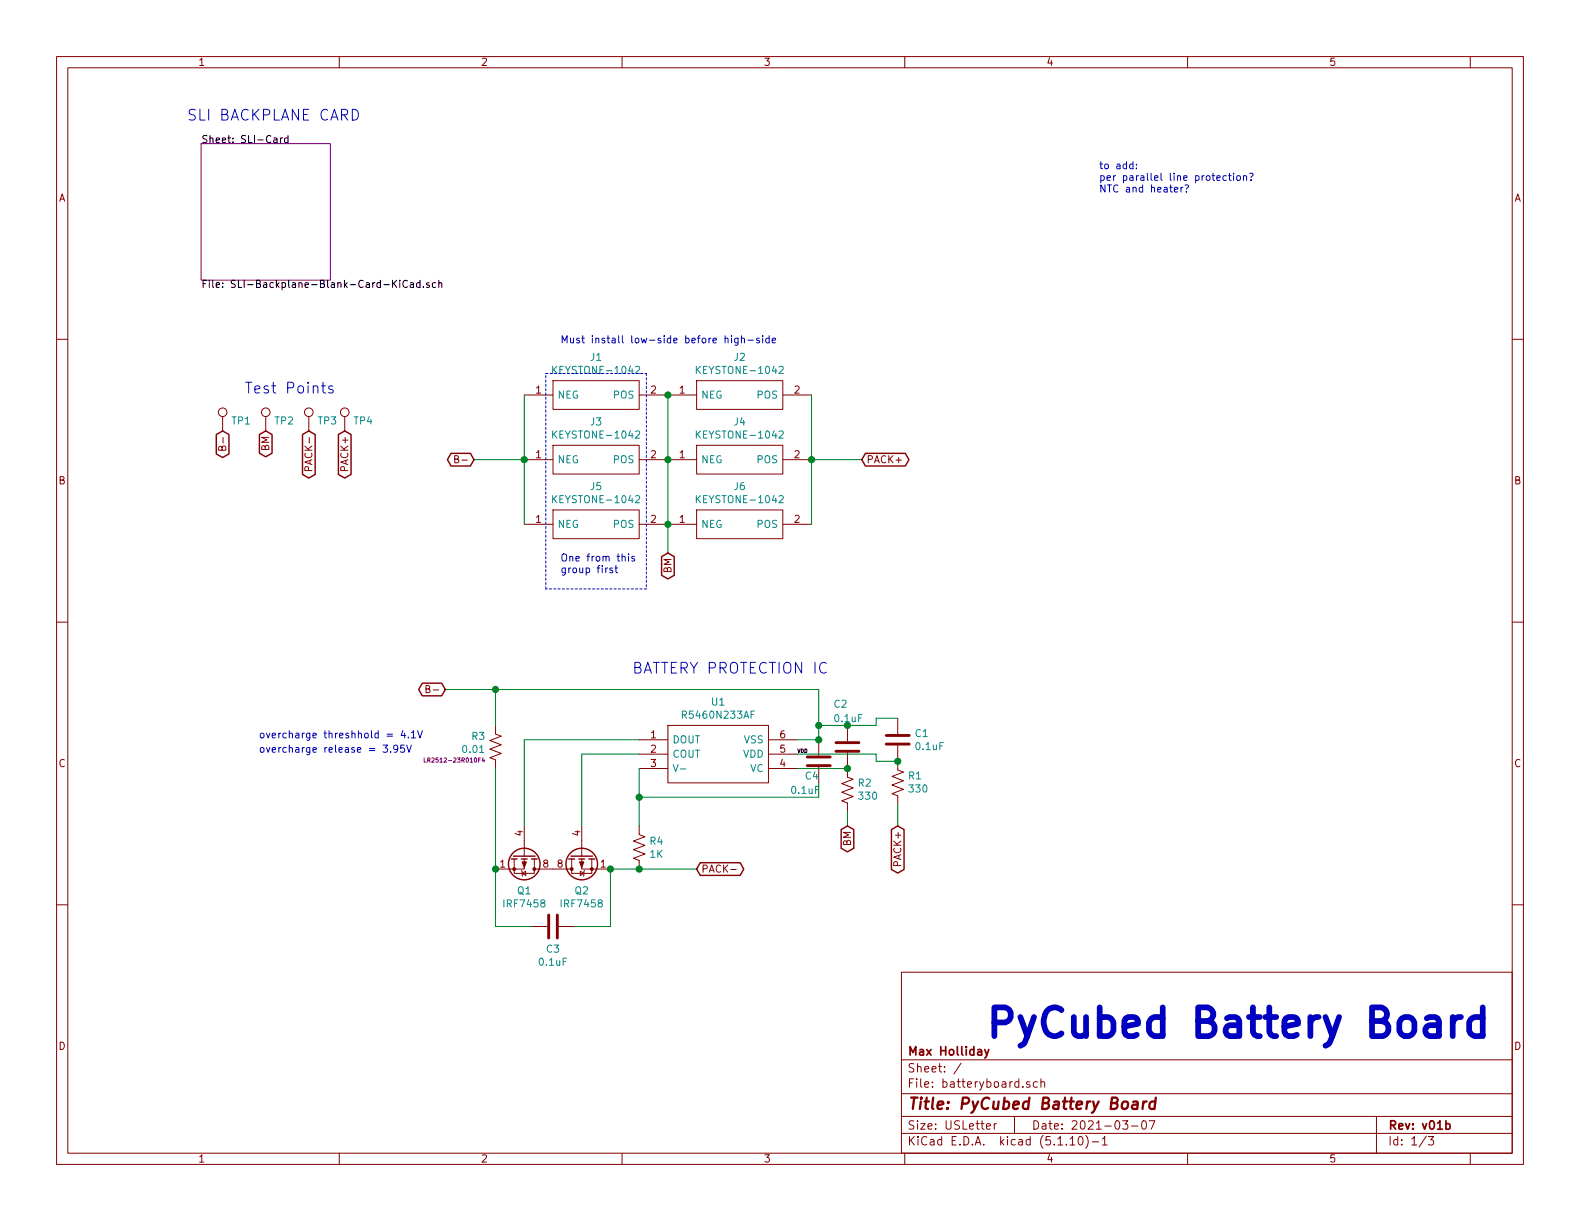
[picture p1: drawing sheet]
EESchema Schematic File Version 5
EELAYER 36 0
EELAYER END
$Descr USLetter 11000 8500
encoding utf-8
Sheet 1 3
Title "PyCubed Battery Board"
Date "2021-03-07"
Rev "v01b"
Comp "Max Holliday"
Comment1 ""
Comment2 ""
Comment3 ""
Comment4 ""
Comment5 ""
Comment6 ""
Comment7 ""
Comment8 ""
Comment9 ""
$EndDescr
Connection ~ 3450 4800
Connection ~ 3450 6050
Connection ~ 3650 3200
Connection ~ 4250 6050
Connection ~ 4450 5550
Connection ~ 4450 6050
Connection ~ 4650 2750
Connection ~ 4650 3200
Connection ~ 4650 3650
Connection ~ 5650 3200
Connection ~ 5700 5050
Connection ~ 5700 5150
Connection ~ 5900 5050
Connection ~ 5900 5350
Connection ~ 6250 5300
Wire Wire Line
	3450 4800 3100 4800
Wire Wire Line
	3450 4800 3450 5050
Wire Wire Line
	3450 6050 3450 5350
Wire Wire Line
	3450 6450 3450 6050
Wire Wire Line
	3650 3200 3300 3200
Wire Wire Line
	3650 3200 3650 2750
Wire Wire Line
	3650 3650 3650 3200
Wire Wire Line
	3650 5150 4450 5150
Wire Wire Line
	3650 5750 3650 5150
Wire Wire Line
	3700 6450 3450 6450
Wire Wire Line
	4000 6450 4250 6450
Wire Wire Line
	4050 5250 4050 5750
Wire Wire Line
	4050 5250 4450 5250
Wire Wire Line
	4250 6050 4450 6050
Wire Wire Line
	4250 6450 4250 6050
Wire Wire Line
	4450 5550 4450 5350
Wire Wire Line
	4450 5750 4450 5550
Wire Wire Line
	4650 2750 4650 3200
Wire Wire Line
	4650 3200 4650 3650
Wire Wire Line
	4650 3650 4650 3850
Wire Wire Line
	4850 6050 4450 6050
Wire Wire Line
	5550 5150 5700 5150
Wire Wire Line
	5550 5250 6100 5250
Wire Wire Line
	5550 5350 5900 5350
Wire Wire Line
	5650 3200 5650 2750
Wire Wire Line
	5650 3200 6000 3200
Wire Wire Line
	5650 3650 5650 3200
Wire Wire Line
	5700 4800 3450 4800
Wire Wire Line
	5700 5050 5700 4800
Wire Wire Line
	5700 5050 5700 5150
Wire Wire Line
	5700 5050 5900 5050
Wire Wire Line
	5700 5450 5700 5550
Wire Wire Line
	5700 5550 4450 5550
Wire Wire Line
	5900 5050 6100 5050
Wire Wire Line
	5900 5750 5900 5650
Wire Wire Line
	6100 5000 6250 5000
Wire Wire Line
	6100 5050 6100 5000
Wire Wire Line
	6100 5250 6100 5300
Wire Wire Line
	6100 5300 6250 5300
Wire Wire Line
	6250 5750 6250 5600
Wire Notes Line
	3800 2600 4500 2600
Wire Notes Line
	3800 4100 3800 2600
Wire Notes Line
	4500 2600 4500 4100
Wire Notes Line
	4500 4100 3800 4100
Text Notes 1300 850  0    75   ~ 0
SLI BACKPLANE CARD
Text Notes 1700 2750 0    75   ~ 0
Test Points
Text Notes 1800 5150 0    50   ~ 0
overcharge threshhold = 4.1V
Text Notes 1800 5250 0    50   ~ 0
overcharge release = 3.95V
Text Notes 3900 2400 0    50   ~ 0
Must install low-side before high-side
Text Notes 3900 4000 0    50   ~ 0
One from this \ngroup first
Text Notes 4400 4700 0    75   ~ 0
BATTERY PROTECTION IC
Text Notes 6850 7250 0    200  ~ 40
PyCubed Battery Board
Text Notes 7650 1350 0    50   ~ 0
to add:\nper parallel line protection?\nNTC and heater?
Text Label 5550 5250 0    25   ~ 0
VDD
Text GLabel 1550 3000 3    50   BiDi ~ 0
B-
Text GLabel 1850 3000 3    50   BiDi ~ 0
BM
Text GLabel 2150 3000 3    50   BiDi ~ 0
PACK-
Text GLabel 2400 3000 3    50   BiDi ~ 0
PACK+
Text GLabel 3100 4800 0    50   BiDi ~ 0
B-
Text GLabel 3300 3200 0    50   BiDi ~ 0
B-
Text GLabel 4650 3850 3    50   BiDi ~ 0
BM
Text GLabel 4850 6050 2    50   BiDi ~ 0
PACK-
Text GLabel 5900 5750 3    50   BiDi ~ 0
BM
Text GLabel 6000 3200 2    50   BiDi ~ 0
PACK+
Text GLabel 6250 5750 3    50   BiDi ~ 0
PACK+
$Comp
L Connector:TestPoint TP1
U 1 1
P 1550 3000
F 0 "TP1" H 1608 3072 50  0000 L CNN
F 1 "TestPoint" H 1608 3027 50  0001 L CNN
F 2 "TestPoint:TestPoint_Loop_D1.80mm_Drill1.0mm_Beaded" H 1750 3000 50  0001 C CNN
F 3 "~" H 1750 3000 50  0001 C CNN
F 4 "DNP" H 1550 3000 50  0001 C CNN "DNP"
	1    1550 3000
	1    0    0    -1  
$EndComp
$Comp
L Connector:TestPoint TP2
U 1 1
P 1850 3000
F 0 "TP2" H 1908 3072 50  0000 L CNN
F 1 "TestPoint" H 1908 3027 50  0001 L CNN
F 2 "TestPoint:TestPoint_Loop_D1.80mm_Drill1.0mm_Beaded" H 2050 3000 50  0001 C CNN
F 3 "~" H 2050 3000 50  0001 C CNN
F 4 "DNP" H 1850 3000 50  0001 C CNN "DNP"
	1    1850 3000
	1    0    0    -1  
$EndComp
$Comp
L Connector:TestPoint TP3
U 1 1
P 2150 3000
F 0 "TP3" H 2208 3072 50  0000 L CNN
F 1 "TestPoint" H 2208 3027 50  0001 L CNN
F 2 "TestPoint:TestPoint_Loop_D1.80mm_Drill1.0mm_Beaded" H 2350 3000 50  0001 C CNN
F 3 "~" H 2350 3000 50  0001 C CNN
F 4 "DNP" H 2150 3000 50  0001 C CNN "DNP"
	1    2150 3000
	1    0    0    -1  
$EndComp
$Comp
L Connector:TestPoint TP4
U 1 1
P 2400 3000
F 0 "TP4" H 2458 3072 50  0000 L CNN
F 1 "TestPoint" H 2458 3027 50  0001 L CNN
F 2 "TestPoint:TestPoint_Loop_D1.80mm_Drill1.0mm_Beaded" H 2600 3000 50  0001 C CNN
F 3 "~" H 2600 3000 50  0001 C CNN
F 4 "DNP" H 2400 3000 50  0001 C CNN "DNP"
	1    2400 3000
	1    0    0    -1  
$EndComp
$Comp
L Device:R_US R3
U 1 1
P 3450 5200
F 0 "R3" H 3382 5276 50  0000 R CNN
F 1 "0.01" H 3382 5185 50  0000 R CNN
F 2 "Resistor_SMD:R_2512_6332Metric" V 3490 5190 50  0001 C CNN
F 3 "~" H 3450 5200 50  0001 C CNN
F 4 "LR2512-23R010F4" H 3382 5109 30  0000 R CNN "PN"
	1    3450 5200
	1    0    0    -1  
$EndComp
$Comp
L Device:R_US R4
U 1 1
P 4450 5900
F 0 "R4" H 4518 5946 50  0000 L CNN
F 1 "1K" H 4518 5855 50  0000 L CNN
F 2 "Resistor_SMD:R_0603_1608Metric" V 4490 5890 50  0001 C CNN
F 3 "~" H 4450 5900 50  0001 C CNN
F 4 "LR2512-23R010F4" H 4450 5900 50  0001 C CNN "Manufacturer_Part_Number"
	1    4450 5900
	1    0    0    -1  
$EndComp
$Comp
L Device:R_US R2
U 1 1
P 5900 5500
F 0 "R2" H 5832 5454 50  0000 R CNN
F 1 "330" H 5832 5545 50  0000 R CNN
F 2 "Resistor_SMD:R_0603_1608Metric" V 5940 5490 50  0001 C CNN
F 3 "~" H 5900 5500 50  0001 C CNN
	1    5900 5500
	-1   0    0    1   
$EndComp
$Comp
L Device:R_US R1
U 1 1
P 6250 5450
F 0 "R1" H 6182 5404 50  0000 R CNN
F 1 "330" H 6182 5495 50  0000 R CNN
F 2 "Resistor_SMD:R_0603_1608Metric" V 6290 5440 50  0001 C CNN
F 3 "~" H 6250 5450 50  0001 C CNN
	1    6250 5450
	-1   0    0    1   
$EndComp
$Comp
L Device:C C3
U 1 1
P 3850 6450
F 0 "C3" V 3690 6450 50  0000 C CNN
F 1 "0.1uF" V 3599 6450 50  0000 C CNN
F 2 "Capacitor_SMD:C_0603_1608Metric" H 3888 6300 50  0001 C CNN
F 3 "~" H 3850 6450 50  0001 C CNN
	1    3850 6450
	0    -1   -1   0   
$EndComp
$Comp
L Device:C C4
U 1 1
P 5700 5300
F 0 "C4" H 5600 5200 50  0000 L CNN
F 1 "0.1uF" H 5500 5100 50  0000 L CNN
F 2 "Capacitor_SMD:C_0603_1608Metric" H 5738 5150 50  0001 C CNN
F 3 "~" H 5700 5300 50  0001 C CNN
	1    5700 5300
	1    0    0    -1  
$EndComp
$Comp
L Device:C C2
U 1 1
P 5900 5200
F 0 "C2" H 5800 5500 50  0000 L CNN
F 1 "0.1uF" H 5800 5400 50  0000 L CNN
F 2 "Capacitor_SMD:C_0603_1608Metric" H 5938 5050 50  0001 C CNN
F 3 "~" H 5900 5200 50  0001 C CNN
	1    5900 5200
	1    0    0    -1  
$EndComp
$Comp
L Device:C C1
U 1 1
P 6250 5150
F 0 "C1" H 6365 5196 50  0000 L CNN
F 1 "0.1uF" H 6365 5105 50  0000 L CNN
F 2 "Capacitor_SMD:C_0603_1608Metric" H 6288 5000 50  0001 C CNN
F 3 "~" H 6250 5150 50  0001 C CNN
	1    6250 5150
	1    0    0    -1  
$EndComp
$Comp
L Transistor_FET:IRF7404 Q1
U 1 1
P 3650 5950
F 0 "Q1" V 3899 5950 50  0000 C CNN
F 1 "IRF7458" V 3990 5950 50  0000 C CNN
F 2 "Package_SO:SOIC-8_3.9x4.9mm_P1.27mm" H 3850 5875 50  0001 L CIN
F 3 "http://www.infineon.com/dgdl/irf7404.pdf?fileId=5546d462533600a4015355fa2b5b1b9e" V 3650 5950 50  0001 L CNN
F 4 "IRF7458" H 3650 5950 50  0001 C CNN "Manufacturer_Part_Number"
	1    3650 5950
	0    1    1    0   
$EndComp
$Comp
L Transistor_FET:IRF7404 Q2
U 1 1
P 4050 5950
F 0 "Q2" V 4299 5950 50  0000 C CNN
F 1 "IRF7458" V 4390 5950 50  0000 C CNN
F 2 "Package_SO:SOIC-8_3.9x4.9mm_P1.27mm" H 4250 5875 50  0001 L CIN
F 3 "http://www.infineon.com/dgdl/irf7404.pdf?fileId=5546d462533600a4015355fa2b5b1b9e" V 4050 5950 50  0001 L CNN
F 4 "IRF7458" H 4050 5950 50  0001 C CNN "Manufacturer_Part_Number"
	1    4050 5950
	0    -1   1    0   
$EndComp
$Comp
L batteryboard-rescue:1042-symbols J1
U 1 1
P 3650 2750
F 0 "J1" H 4150 3015 50  0000 C CNN
F 1 "KEYSTONE-1042" H 4150 2924 50  0000 C CNN
F 2 "batteryboard-v01b_SLI_card:KEYSTONE-1042_ALT_J1" H 4500 2850 50  0001 L CNN
F 3 "http://www.mouser.com/ds/2/215/042-744829.pdf" H 4500 2750 50  0001 L CNN
F 4 "Cylindrical Battery Contacts, Clips, Holders & Springs 18650 S/M PC BATTERY HOLDER" H 4500 2650 50  0001 L CNN "Description"
F 5 "" H 4500 2550 50  0001 L CNN "Height"
F 6 "Keystone Electronics" H 4500 2450 50  0001 L CNN "Manufacturer_Name"
F 7 "1042" H 4500 2350 50  0001 L CNN "Manufacturer_Part_Number"
F 8 "534-1042" H 4500 2250 50  0001 L CNN "Mouser Part Number"
F 9 "https://www.mouser.com/Search/Refine.aspx?Keyword=534-1042" H 4500 2150 50  0001 L CNN "Mouser Price/Stock"
F 10 "" H 4500 2050 50  0001 L CNN "RS Part Number"
F 11 "" H 4500 1950 50  0001 L CNN "RS Price/Stock"
	1    3650 2750
	1    0    0    -1  
$EndComp
$Comp
L batteryboard-rescue:1042-symbols J3
U 1 1
P 3650 3200
F 0 "J3" H 4150 3465 50  0000 C CNN
F 1 "KEYSTONE-1042" H 4150 3374 50  0000 C CNN
F 2 "batteryboard-v01b_SLI_card:KEYSTONE-1042" H 4500 3300 50  0001 L CNN
F 3 "http://www.mouser.com/ds/2/215/042-744829.pdf" H 4500 3200 50  0001 L CNN
F 4 "Cylindrical Battery Contacts, Clips, Holders & Springs 18650 S/M PC BATTERY HOLDER" H 4500 3100 50  0001 L CNN "Description"
F 5 "" H 4500 3000 50  0001 L CNN "Height"
F 6 "Keystone Electronics" H 4500 2900 50  0001 L CNN "Manufacturer_Name"
F 7 "1042" H 4500 2800 50  0001 L CNN "Manufacturer_Part_Number"
F 8 "534-1042" H 4500 2700 50  0001 L CNN "Mouser Part Number"
F 9 "https://www.mouser.com/Search/Refine.aspx?Keyword=534-1042" H 4500 2600 50  0001 L CNN "Mouser Price/Stock"
F 10 "" H 4500 2500 50  0001 L CNN "RS Part Number"
F 11 "" H 4500 2400 50  0001 L CNN "RS Price/Stock"
	1    3650 3200
	1    0    0    -1  
$EndComp
$Comp
L batteryboard-rescue:1042-symbols J5
U 1 1
P 3650 3650
F 0 "J5" H 4150 3915 50  0000 C CNN
F 1 "KEYSTONE-1042" H 4150 3824 50  0000 C CNN
F 2 "batteryboard-v01b_SLI_card:KEYSTONE-1042_ALT_J5" H 4500 3750 50  0001 L CNN
F 3 "http://www.mouser.com/ds/2/215/042-744829.pdf" H 4500 3650 50  0001 L CNN
F 4 "Cylindrical Battery Contacts, Clips, Holders & Springs 18650 S/M PC BATTERY HOLDER" H 4500 3550 50  0001 L CNN "Description"
F 5 "" H 4500 3450 50  0001 L CNN "Height"
F 6 "Keystone Electronics" H 4500 3350 50  0001 L CNN "Manufacturer_Name"
F 7 "1042" H 4500 3250 50  0001 L CNN "Manufacturer_Part_Number"
F 8 "534-1042" H 4500 3150 50  0001 L CNN "Mouser Part Number"
F 9 "https://www.mouser.com/Search/Refine.aspx?Keyword=534-1042" H 4500 3050 50  0001 L CNN "Mouser Price/Stock"
F 10 "" H 4500 2950 50  0001 L CNN "RS Part Number"
F 11 "" H 4500 2850 50  0001 L CNN "RS Price/Stock"
	1    3650 3650
	1    0    0    -1  
$EndComp
$Comp
L batteryboard-rescue:1042-symbols J2
U 1 1
P 4650 2750
F 0 "J2" H 5150 3015 50  0000 C CNN
F 1 "KEYSTONE-1042" H 5150 2924 50  0000 C CNN
F 2 "batteryboard-v01b_SLI_card:KEYSTONE-1042" H 5500 2850 50  0001 L CNN
F 3 "http://www.mouser.com/ds/2/215/042-744829.pdf" H 5500 2750 50  0001 L CNN
F 4 "Cylindrical Battery Contacts, Clips, Holders & Springs 18650 S/M PC BATTERY HOLDER" H 5500 2650 50  0001 L CNN "Description"
F 5 "" H 5500 2550 50  0001 L CNN "Height"
F 6 "Keystone Electronics" H 5500 2450 50  0001 L CNN "Manufacturer_Name"
F 7 "1042" H 5500 2350 50  0001 L CNN "Manufacturer_Part_Number"
F 8 "534-1042" H 5500 2250 50  0001 L CNN "Mouser Part Number"
F 9 "https://www.mouser.com/Search/Refine.aspx?Keyword=534-1042" H 5500 2150 50  0001 L CNN "Mouser Price/Stock"
F 10 "" H 5500 2050 50  0001 L CNN "RS Part Number"
F 11 "" H 5500 1950 50  0001 L CNN "RS Price/Stock"
	1    4650 2750
	1    0    0    -1  
$EndComp
$Comp
L batteryboard-rescue:1042-symbols J4
U 1 1
P 4650 3200
F 0 "J4" H 5150 3465 50  0000 C CNN
F 1 "KEYSTONE-1042" H 5150 3374 50  0000 C CNN
F 2 "batteryboard-v01b_SLI_card:KEYSTONE-1042_alt_J4" H 5500 3300 50  0001 L CNN
F 3 "http://www.mouser.com/ds/2/215/042-744829.pdf" H 5500 3200 50  0001 L CNN
F 4 "Cylindrical Battery Contacts, Clips, Holders & Springs 18650 S/M PC BATTERY HOLDER" H 5500 3100 50  0001 L CNN "Description"
F 5 "" H 5500 3000 50  0001 L CNN "Height"
F 6 "Keystone Electronics" H 5500 2900 50  0001 L CNN "Manufacturer_Name"
F 7 "1042" H 5500 2800 50  0001 L CNN "Manufacturer_Part_Number"
F 8 "534-1042" H 5500 2700 50  0001 L CNN "Mouser Part Number"
F 9 "https://www.mouser.com/Search/Refine.aspx?Keyword=534-1042" H 5500 2600 50  0001 L CNN "Mouser Price/Stock"
F 10 "" H 5500 2500 50  0001 L CNN "RS Part Number"
F 11 "" H 5500 2400 50  0001 L CNN "RS Price/Stock"
	1    4650 3200
	1    0    0    -1  
$EndComp
$Comp
L batteryboard-rescue:1042-symbols J6
U 1 1
P 4650 3650
F 0 "J6" H 5150 3915 50  0000 C CNN
F 1 "KEYSTONE-1042" H 5150 3824 50  0000 C CNN
F 2 "batteryboard-v01b_SLI_card:KEYSTONE-1042" H 5500 3750 50  0001 L CNN
F 3 "http://www.mouser.com/ds/2/215/042-744829.pdf" H 5500 3650 50  0001 L CNN
F 4 "Cylindrical Battery Contacts, Clips, Holders & Springs 18650 S/M PC BATTERY HOLDER" H 5500 3550 50  0001 L CNN "Description"
F 5 "" H 5500 3450 50  0001 L CNN "Height"
F 6 "Keystone Electronics" H 5500 3350 50  0001 L CNN "Manufacturer_Name"
F 7 "1042" H 5500 3250 50  0001 L CNN "Manufacturer_Part_Number"
F 8 "534-1042" H 5500 3150 50  0001 L CNN "Mouser Part Number"
F 9 "https://www.mouser.com/Search/Refine.aspx?Keyword=534-1042" H 5500 3050 50  0001 L CNN "Mouser Price/Stock"
F 10 "" H 5500 2950 50  0001 L CNN "RS Part Number"
F 11 "" H 5500 2850 50  0001 L CNN "RS Price/Stock"
	1    4650 3650
	1    0    0    -1  
$EndComp
$Comp
L batteryboard-rescue:R5460N233AF-symbols U1
U 1 1
P 4450 5150
F 0 "U1" H 5000 5415 50  0000 C CNN
F 1 "R5460N233AF" H 5000 5324 50  0000 C CNN
F 2 "custom-footprints:SOT95P280X130-6N" H 5400 5250 50  0001 L CNN
F 3 "http://www.mouser.com/datasheet/2/792/r5460-e-1085730.pdf" H 5400 5150 50  0001 L CNN
F 4 "Battery Management 2-Cell Li-ion Protection IC" H 5400 5050 50  0001 L CNN "Description"
F 5 "1.3" H 5400 4950 50  0001 L CNN "Height"
F 6 "Ricoh Electronic Devices Company" H 5400 4850 50  0001 L CNN "Manufacturer_Name"
F 7 "R5460N233AF-TR-FE" H 5400 4750 50  0001 L CNN "Manufacturer_Part_Number"
F 8 "848-R5460N233AFTRFE" H 5400 4650 50  0001 L CNN "Mouser Part Number"
F 9 "https://www.mouser.com/Search/Refine.aspx?Keyword=848-R5460N233AFTRFE" H 5400 4550 50  0001 L CNN "Mouser Price/Stock"
	1    4450 5150
	1    0    0    -1  
$EndComp
$Sheet
S 1400 1000 900  950 
U 61874FA3
F0 "SLI-Card" 50
F1 "SLI-Backplane-Blank-Card-KiCad.sch" 50
$EndSheet
$EndSCHEMATC
